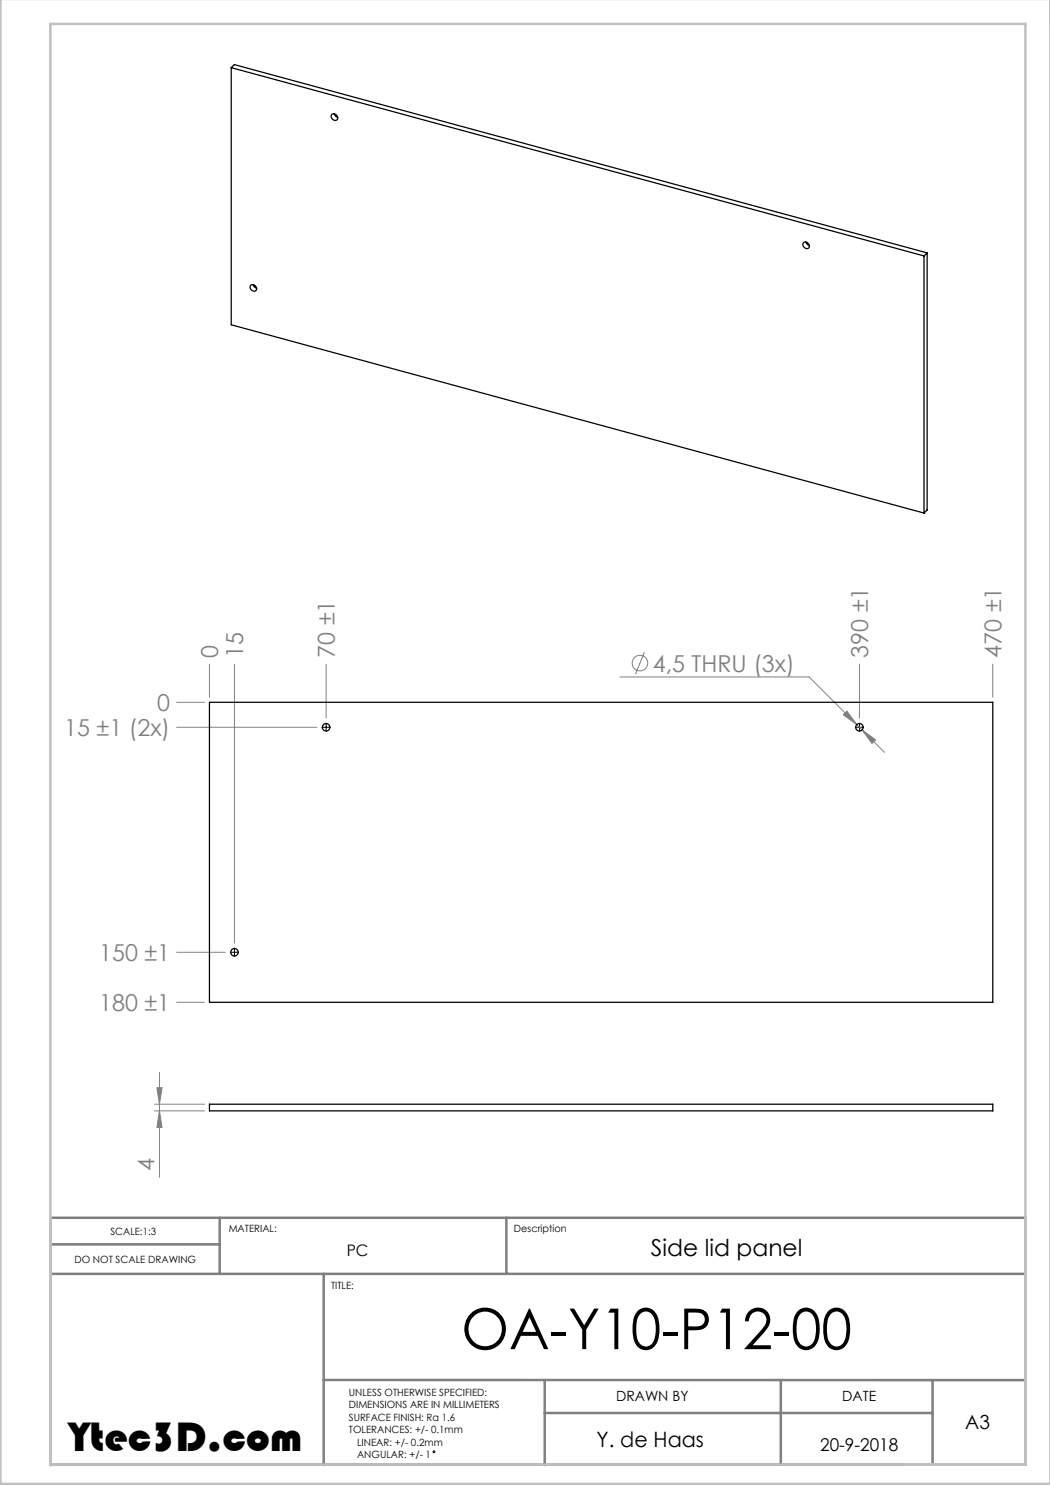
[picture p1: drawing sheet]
<svg xmlns="http://www.w3.org/2000/svg" width="210mm" height="297mm" viewBox="0 0 210 297" stroke-linecap="round" stroke-linejoin="round" font-family="sans-serif">
<g fill="none" stroke="#000" stroke-width=".2">
<path d="M64.4 145.5h1.7M65.2 144.6v1.7M171.1 145.5h1.6M171.9 144.6v1.7M46.1 190.5h1.6M46.9 189.6v1.7"/>
<circle cx="86.8" cy="290.4" r=".19"/>
</g>
<path d="M10.1 248.9h33.8M10.1 254.8h195M43.9 243.6v11.2M64.7 254.8v38.2M101.3 243.6v11.2M64.7 276h140.4M108.9 276v17M156.2 276v16.9M186.5 276v16.9M10.1 292.9h195v-49.3h-195v49.4M108.9 282.6h77.6" fill="none" stroke="#808080" stroke-width=".5"/>
<path d="M.1 -.1v296.9h210M10.1 292.9h195v-288.1h-195v288.2" fill="none" stroke="#c0c0c0" stroke-width=".5"/>
<g fill="none" stroke="#808080" stroke-width=".2">
<path d="M41.9 132.8v6.7M46.9 132.8v55.8M65.2 132.8v10.8M124 135.4h37.8l10.6 10.6M128.9 130.4l-1.8 4.4M171.9 132.8v10.8M198.6 132.8v6.7M35.3 140.5h5.6M35.3 145.5h28.1M168.7 143l.7-.8 2 2.7zM172.4 146l2.7 2-.7 .7zM172.4 146l4.5 4.5"/>
<path d="M35.3 190.5h9.8M31.4 217.5h1l-.5 3.3zM31.9 214.5v21M35.3 200.5h5.6M30.9 220.8h10M30.9 222.2h10M31.9 222.2l.5 3.3h-1z"/>
<circle cx="128" cy="132.6" r="1.56"/>
</g>
<g fill="#808080">
<path d="M172.4 146l2 2.7 .7-.7zM169.4 142.2l-.7 .8 2.7 1.9z"/>
<path d="M31.4 217.5h1l-.5 3.3zM31.9 222.2l.5 3.3h-1z"/>
</g>
<g fill="none" stroke="#000" stroke-width=".25">
<path d="M46.2 13.5l138.6 37.7M46.2 13.5v51.5l138.6 37.6M46.2 13.5l.7-.6 138.5 37.7M66.3 22.9a.74 .74 0 0 1 1 .2 .74 .74 0 0 1 0 .9 .81 .81 0 0 1-.9-.2 .81 .81 0 0 1-.1-.9zM66.9 22.8l.2 .4 .4 .3M50.1 57.1a.74 .74 0 0 1 1 .1 .74 .74 0 0 1 0 1 .81 .81 0 0 1-.9-.3 .81 .81 0 0 1-.1-.8zM50.6 56.9l.3 .5 .4 .2M160.7 48.5a.74 .74 0 0 1 1 .2 .74 .74 0 0 1-.1 1 .81 .81 0 0 1-.8-.3 .81 .81 0 0 1-.1-.9zM161.2 48.4l.3 .5 .4 .2M184.8 51.2v51.4M185.4 50.6l-.6 .6M185.4 50.6v51.4l-.6 .6"/>
<path d="M41.9 140.5h156.7v60h-156.7zM41.9 220.8h156.7v1.4h-156.7z"/>
<circle cx="65.2" cy="145.5" r=".75"/>
<circle cx="171.9" cy="145.5" r=".75"/>
<circle cx="46.9" cy="190.5" r=".75"/>
</g>
<text font-size="11.3" x="92.3" y="269.8">OA-Y10-P12-00</text>
<text font-size="8.5" x="13.8" y="290.3">Ytec3D.com</text>
<g font-size="4.7" fill="#808080">
<text x="43.7" y="131.5" transform="rotate(-90 43.7 131.5)">0</text>
<text x="48.7" y="131.5" transform="rotate(-90 48.7 131.5)">15</text>
<text x="67" y="131.5" transform="rotate(-90 67 131.5)">70 ±1</text>
<text x="173.7" y="131.5" transform="rotate(-90 173.7 131.5)">390 ±1</text>
<text x="200.3" y="131.5" transform="rotate(-90 200.3 131.5)">470 ±1</text>
<text x="130.6" y="134.3">4,5 THRU (3x)</text>
<text x="31.4" y="142.2">0</text>
<text x="12.9" y="147.2">15 ±1 (2x)</text>
<text x="19.8" y="192.2">150 ±1</text>
<text x="19.8" y="202.2">180 ±1</text>
<text x="30.9" y="234.2" transform="rotate(-90 30.9 234.2)">4</text>
</g>
<text font-size="4.7" x="130.2" y="251.2">Side lid panel</text>
<text font-size="4.2" x="119.3" y="289.4">Y. de Haas</text>
<text font-size="3.9" x="193.1" y="285.8">A3</text>
<text font-size="3.5" x="164" y="290.3">20-9-2018</text>
<text font-size="3.2" x="69.4" y="251.2">PC</text>
<g font-size="2.8">
<text x="123.2" y="280.2">DRAWN BY</text>
<text x="168.5" y="280.2">DATE</text>
</g>
<g font-size="2">
<text x="22.1" y="246.9">SCALE:1:3</text>
<text x="45.7" y="246.5">MATERIAL:</text>
<text x="102.8" y="246.5">Description</text>
<text x="14.9" y="252.5">DO NOT SCALE DRAWING</text>
<text x="66.2" y="257.7">TITLE:</text>
<text x="69.8" y="279.2">UNLESS OTHERWISE SPECIFIED:</text>
<text x="69.8" y="281.7">DIMENSIONS ARE IN MILLIMETERS</text>
<text x="69.8" y="284.2">SURFACE FINISH: Ra 1.6</text>
<text x="69.8" y="286.7">TOLERANCES: +/- 0.1mm</text>
<text x="71.4" y="291.7">ANGULAR: +/- 1</text>
<text x="71.4" y="289.2">LINEAR: +/- 0.2mm</text>
</g>
</svg>
